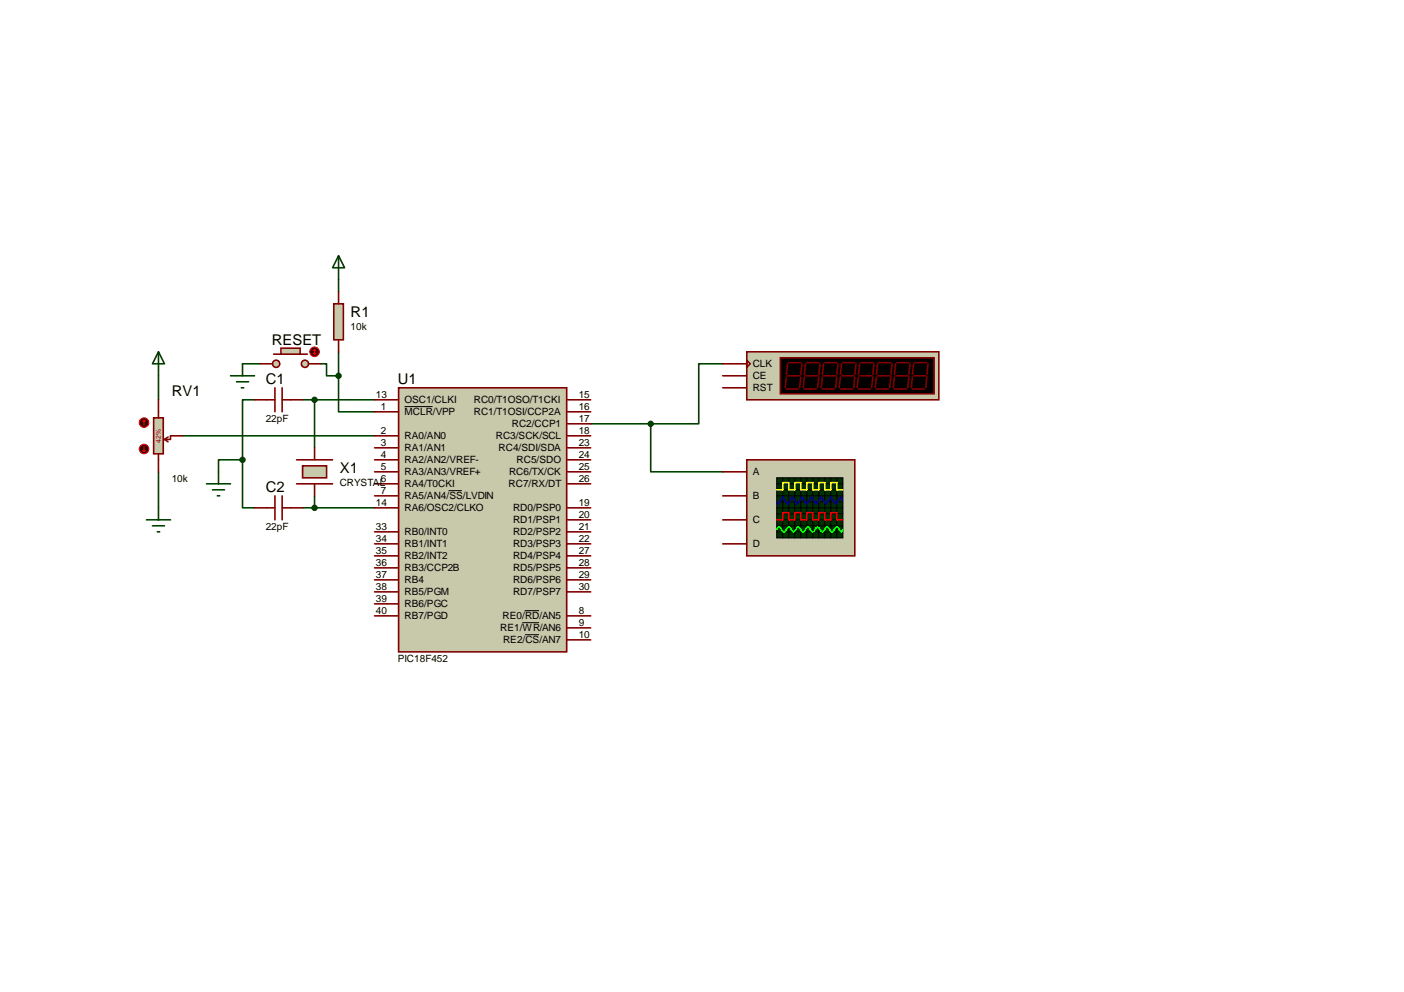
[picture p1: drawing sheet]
<svg xmlns="http://www.w3.org/2000/svg" width="297mm" height="210mm" viewBox="0 0 297 210" stroke-linecap="round" stroke-linejoin="round" font-family="sans-serif">
<g fill="none" stroke="#004000" stroke-width=".34">
<path d="M71.6 59.2v2.5M33.5 79.5v5.1M51.3 77h3.8M67.8 77h1.3v2.5h2.5M71.6 79.5v7.6h7.6M71.6 74.4v5.1M152.9 77h-5.1v12.7h-10.1M33.5 99.8v7.7M38.6 92.2h40.6M51.3 97.3v10.2h2.5M51.3 97.3h-5.1v2.5M53.8 84.6h-2.5v12.7"/>
<path d="M64 84.6h15.2M66.5 84.6v10.2M125 89.7h12.7M137.7 89.7v10.1h15.2M64 107.5h15.2M66.5 104.9v2.6"/>
</g>
<path d="M84.3 82.1h35.6v55.8h-35.6z" fill="#c8c8aa" stroke="#800000" stroke-width=".34"/>
<g fill="none" stroke="#800000" stroke-width=".34">
<path d="M79.2 87.1h5.1M79.2 92.2h5.1M79.2 94.8h5.1M79.2 97.3h5.1M79.2 99.8h5.1M79.2 84.6h5.1M119.9 87.1h5.1M119.9 92.2h5.1M119.9 94.8h5.1M119.9 97.3h5.1M119.9 99.8h5.1M119.9 84.6h5.1"/>
<path d="M119.9 89.7h5.1M79.2 102.4h5.1M79.2 104.9h5.1M79.2 107.5h5.1M79.2 112.5h5.1M79.2 115.1h5.1M79.2 117.6h5.1M119.9 102.4h5.1M119.9 107.5h5.1M119.9 110h5.1M119.9 112.5h5.1M119.9 115.1h5.1"/>
<path d="M119.9 117.6h5.1M79.2 130.3h5.1M79.2 120.2h5.1M79.2 122.7h5.1M79.2 125.2h5.1M79.2 127.8h5.1M119.9 130.3h5.1M119.9 132.9h5.1M119.9 135.4h5.1M119.9 120.2h5.1M119.9 122.7h5.1M119.9 125.2h5.1"/>
</g>
<path d="M85.6 86h5.9M94.9 103.8h2.8M110.5 131.8h3.5M111 129.2h3M111.1 134.3h2.9" fill="none" stroke="#000" stroke-width=".21"/>
<g fill="#c8c8aa" stroke="#800000" stroke-width=".34">
<circle cx="64.5" cy="77" r=".76"/>
<circle cx="58.4" cy="77" r=".76"/>
</g>
<path d="M57.9 74.9h7.1" fill="none" stroke="#800000" stroke-width=".34"/>
<path d="M59.4 73.7h4.1v1.2h-4.1z" fill="#c8c8aa" stroke="#800000" stroke-width=".34"/>
<path d="M55.1 77h2.6M65.3 77h2.5" fill="none" stroke="#800000" stroke-width=".34"/>
<circle cx="66.5" cy="74.4" r="1.02" fill="#400000" stroke="#f00" stroke-width=".21"/>
<path d="M66.3 74.7l.2 .2M66.5 73.9v1M66.5 73.9l-.2 .3M66.5 73.9l.3 .3M66.8 74.7l-.3 .2" fill="none" stroke="#f00" stroke-width=".21"/>
<path d="M70.6 64.3h2v7.6h-2z" fill="#c8c8aa" stroke="#800000" stroke-width=".34"/>
<path d="M71.6 61.7v2.6M71.6 71.9v2.5" fill="none" stroke="#800000" stroke-width=".34"/>
<path d="M71.6 54.1l1.3 2.6h-2.5zM71.6 54.1v5.1M33.5 74.4l1.3 2.6h-2.5zM33.5 74.4v5.1M48.8 79.5h5M51.3 77v2.5M50 80.8h2.6M51.1 82.1h.5M31 110h5.1M32.3 111.3h2.5M33.3 112.5h.5M33.5 107.5v2.5" fill="none" stroke="#004000" stroke-width=".34"/>
<circle cx="71.6" cy="79.5" r=".51" fill="#004000" stroke="#004000" stroke-width=".34"/>
<path d="M32.5 88.4h2v7.6h-2z" fill="#c8c8aa" stroke="#800000" stroke-width=".34"/>
<path d="M33.5 84.6v3.8M33.5 96v3.8M34.8 93l.8 .5M35.6 92.5l-.8 .5M38.6 92.2h-2.5v.8h-1.3" fill="none" stroke="#800000" stroke-width=".34"/>
<circle cx="30.5" cy="89.4" r="1.02" fill="#400000" stroke="#f00" stroke-width=".21"/>
<path d="M30.5 88.9l-.3 .3M30.5 88.9l.2 .3M30.5 88.9v1" fill="none" stroke="#f00" stroke-width=".21"/>
<circle cx="30.5" cy="95" r="1.02" fill="#400000" stroke="#f00" stroke-width=".21"/>
<path d="M30.2 95.3l.3 .2M30.5 94.5v1M30.7 95.3l-.2 .2" fill="none" stroke="#f00" stroke-width=".21"/>
<path d="M62.7 97.3h7.7M62.7 102.4h7.7" fill="none" stroke="#800000" stroke-width=".34"/>
<path d="M64 98.6h5.1v2.5h-5.1z" fill="#c8c8aa" stroke="#800000" stroke-width=".34"/>
<path d="M53.8 84.6h4.4M58.2 82.1v5M59.7 82.1v5M59.7 84.6h4.3M66.5 94.8v2.5M53.8 107.5h4.4M58.2 104.9v5.1M59.7 104.9v5.1M59.7 107.5h4.3M66.5 102.4v2.5" fill="none" stroke="#800000" stroke-width=".34"/>
<g fill="#004000" stroke="#004000" stroke-width=".34">
<circle cx="66.5" cy="107.5" r=".51"/>
<circle cx="66.5" cy="84.6" r=".51"/>
<circle cx="51.3" cy="97.3" r=".51"/>
</g>
<path d="M46.2 99.8v2.6M43.7 102.4h5.1M45 103.6h2.5M46 104.9h.5" fill="none" stroke="#004000" stroke-width=".34"/>
<path d="M158 74.4h40.6v10.2h-40.6z" fill="#c8c8aa" stroke="#800000" stroke-width=".34"/>
<path d="M165.1 75.7h32.5v7.6h-32.5z" fill="#000" stroke="#800000" stroke-width=".34"/>
<g fill="none" stroke="#800000" stroke-width=".34">
<path d="M152.9 79.5h5.1M152.9 77h5.1M158 76.2l.7 .8-.7 .7zM166.4 79.8l-.3 2.3M166.6 77l-.2 2.3M166.6 79.5h2.6M166.9 76.7h2.5M169.4 79.8l-.2 2.3M169.7 77l-.3 2.3M170.2 79.8l-.3 2.3M170.4 79.5h2.6M170.4 77l-.2 2.3"/>
<path d="M170.7 76.7h2.5M173.2 79.8l-.2 2.3M173.5 77l-.3 2.3M174 79.8l-.3 2.3M174.2 79.5h2.6M174.2 77l-.2 2.3M174.5 76.7h2.5M177 79.8l-.2 2.3M177.3 77l-.3 2.3M177.8 79.8l-.3 2.3M178.1 79.5h2.5M178.1 77l-.3 2.3"/>
<path d="M178.3 76.7h2.5M180.8 79.8l-.2 2.3M181.1 77l-.3 2.3M181.6 79.8l-.2 2.3M181.9 79.5h2.5M181.9 77l-.3 2.3M182.1 76.7h2.6M184.7 79.8l-.3 2.3M184.9 77l-.2 2.3M185.4 79.8l-.2 2.3M185.7 79.5h2.5M185.7 77l-.3 2.3"/>
<path d="M185.9 76.7h2.6M188.5 79.8l-.3 2.3M188.7 77l-.2 2.3M189.2 79.8l-.2 2.3M189.5 79.5h2.5M189.5 77l-.3 2.3M189.7 76.7h2.6M192.3 79.8l-.3 2.3M192.5 77l-.2 2.3M193 79.8l-.2 2.3M193.3 79.5h2.5M193.3 77l-.3 2.3"/>
<path d="M193.5 76.7h2.6M196.1 79.8l-.3 2.3M196.3 77l-.2 2.3M152.9 82.1h5.1M166.4 82.3h2.5M170.2 82.3h2.5M174 82.3h2.5M177.8 82.3h2.5M181.6 82.3h2.5M185.4 82.3h2.6M189.2 82.3h2.6M193 82.3h2.6"/>
</g>
<path d="M158 97.3h22.8v20.3h-22.8z" fill="#c8c8aa" stroke="#800000" stroke-width=".34"/>
<path d="M164.3 101.1h14v12.7h-14z" fill="#003000" stroke="#000" stroke-width=".25"/>
<g fill="none" stroke="#000" stroke-width=".21">
<path d="M164.3 104.9h14.1M164.3 102.4h14.1M164.3 103.6h14.1M164.3 106.2h14.1M164.3 108.7h14.1M164.3 110h14.1M164.3 111.3h14.1M164.3 112.5h14.1M164.3 107.5h14.1M165.6 101.1l.1 12.7M166.9 101.1l.1 12.7M168.1 101.1l.1 12.7"/>
<path d="M169.4 101.1l.1 12.7M170.7 101.1l.1 12.7M172 101.1v12.7M173.2 101.1l.1 12.7M174.5 101.1l.1 12.7M175.8 101.1l.1 12.7M177 101.1l.1 12.7"/>
</g>
<path d="M164.3 103.6h1.3v-1.5h1.3v1.5h1.2v-1.5h1.3v1.5h1.3v-1.5h1.3v1.5h1.2v-1.5h1.3v1.5h1.3v-1.5h1.2v1.5h1.3" fill="none" stroke="#ff0" stroke-width=".34"/>
<path d="M164.3 110h1.3v-1.5h1.3v1.5h1.2v-1.5h1.3v1.5h1.3v-1.5h1.3v1.5h1.2v-1.5h1.3v1.5h1.3v-1.5h1.2v1.5h1.3" fill="none" stroke="#f00" stroke-width=".34"/>
<path d="M178.3 105.9l-.5-.7-1 1.5-1-1.5-1 1.5-1.1-1.5-1 1.5-1-1.5-1 1.5-1-1.5-1 1.5-1.1-1.5-1 1.5-1-1.5-1 1.5-.3-.3" fill="none" stroke="#00f" stroke-width=".34"/>
<path d="M164.3 112l.3-.3 .2-.2 .8 .9 .3 .1 .7-.8 .3-.2 .7 .9 .3 .1 .7-.8 .3-.2 .7 .9 .3 .1 .8-.8 .2-.2 .8 .9 .3 .1 .7-.8 .3-.2 .7 .9 .3 .1 .7-.8 .3-.2 .7 .9 .3 .1 .8-.8 .2-.2 .8 .9 .3 .1 .2-.5" fill="none" stroke="#0f0" stroke-width=".34"/>
<path d="M152.9 99.8h5.1M152.9 104.9h5.1M152.9 110h5.1M152.9 115.1h5.1" fill="none" stroke="#800000" stroke-width=".34"/>
<circle cx="137.7" cy="89.7" r=".51" fill="#004000" stroke="#004000" stroke-width=".34"/>
<g font-size="3.1">
<text x="74.2" y="67">R1</text>
<text x="57.5" y="72.9">RESET</text>
<text x="36.3" y="83.8">RV1</text>
<text x="56.2" y="81.3">C1</text>
<text x="84.2" y="81.3">U1</text>
<text x="71.9" y="100">X1</text>
<text x="56.2" y="104.2">C2</text>
</g>
<g font-size="2.1">
<text x="74.2" y="69.9">10k</text>
<text x="159.3" y="77.7">CLK</text>
<text x="159.3" y="82.8">RST</text>
<text x="159.3" y="80.3">CE</text>
<text x="56.2" y="89.3">22pF</text>
<text x="79.5" y="84.2">13</text>
<text x="80.6" y="86.7">1</text>
<text x="85.6" y="87.9">MCLR/VPP</text>
<text x="85.6" y="85.4">OSC1/CLKI</text>
<text x="100.2" y="85.4">RC0/T1OSO/T1CKI</text>
<text x="100.2" y="87.9">RC1/T1OSI/CCP2A</text>
<text x="122.4" y="84.2">15</text>
<text x="122.4" y="89.3">17</text>
<text x="122.4" y="86.7">16</text>
<text x="80.6" y="91.8">2</text>
<text x="80.6" y="94.3">3</text>
<text x="85.6" y="93">RA0/AN0</text>
<text x="85.6" y="95.5">RA1/AN1</text>
<text x="104.9" y="93">RC3/SCK/SCL</text>
<text x="105.5" y="95.5">RC4/SDI/SDA</text>
<text x="108.3" y="90.4">RC2/CCP1</text>
<text x="122.4" y="91.8">18</text>
<text x="122.4" y="94.3">23</text>
<text x="80.6" y="96.9">4</text>
<text x="80.6" y="99.4">5</text>
<text x="80.6" y="102">6</text>
<text x="85.6" y="98.1">RA2/AN2/VREF-</text>
<text x="85.6" y="100.6">RA3/AN3/VREF+</text>
<text x="107.7" y="100.6">RC6/TX/CK</text>
<text x="109.3" y="98.1">RC5/SDO</text>
<text x="122.4" y="96.9">24</text>
<text x="122.4" y="99.4">25</text>
<text x="122.4" y="102">26</text>
<text x="159.3" y="100.6">A</text>
<text x="36.3" y="102">10k</text>
<text x="71.9" y="102.9">CRYSTAL</text>
<text x="79.5" y="107">14</text>
<text x="80.6" y="104.5">7</text>
<text x="85.6" y="103.1">RA4/T0CKI</text>
<text x="85.6" y="105.7">RA5/AN4/SS/LVDIN</text>
<text x="107.6" y="103.1">RC7/RX/DT</text>
<text x="122.4" y="107">19</text>
<text x="159.3" y="105.7">B</text>
<text x="56.2" y="112.1">22pF</text>
<text x="79.5" y="112.1">33</text>
<text x="85.6" y="108.2">RA6/OSC2/CLKO</text>
<text x="85.6" y="113.3">RB0/INT0</text>
<text x="108.5" y="108.2">RD0/PSP0</text>
<text x="108.5" y="110.8">RD1/PSP1</text>
<text x="108.5" y="113.3">RD2/PSP2</text>
<text x="122.4" y="109.6">20</text>
<text x="122.4" y="112.1">21</text>
<text x="159.3" y="110.8">C</text>
<text x="79.5" y="114.7">34</text>
<text x="79.5" y="117.2">35</text>
<text x="79.5" y="119.7">36</text>
<text x="85.6" y="115.8">RB1/INT1</text>
<text x="85.6" y="118.4">RB2/INT2</text>
<text x="108.5" y="115.8">RD3/PSP3</text>
<text x="108.5" y="118.4">RD4/PSP4</text>
<text x="122.4" y="114.7">22</text>
<text x="122.4" y="117.2">27</text>
<text x="122.4" y="119.7">28</text>
<text x="159.3" y="115.8">D</text>
<text x="79.5" y="122.3">37</text>
<text x="79.5" y="124.8">38</text>
<text x="85.6" y="120.9">RB3/CCP2B</text>
<text x="85.6" y="123.5">RB4</text>
<text x="85.6" y="126">RB5/PGM</text>
<text x="108.5" y="120.9">RD5/PSP5</text>
<text x="108.5" y="123.5">RD6/PSP6</text>
<text x="108.5" y="126">RD7/PSP7</text>
<text x="122.4" y="122.3">29</text>
<text x="122.4" y="124.8">30</text>
<text x="79.5" y="127.4">39</text>
<text x="79.5" y="129.9">40</text>
<text x="85.6" y="128.5">RB6/PGC</text>
<text x="85.6" y="131.1">RB7/PGD</text>
<text x="106.3" y="131.1">RE0/RD/AN5</text>
<text x="122.4" y="129.9">8</text>
<text x="105.8" y="133.6">RE1/WR/AN6</text>
<text x="106.4" y="136.2">RE2/CS/AN7</text>
<text x="122.4" y="132.4">9</text>
<text x="122.4" y="135">10</text>
<text x="84.2" y="140.1">PIC18F452</text>
</g>
<text font-size="1.4" fill="#c00000" x="34" y="93.7" transform="rotate(-90 34 93.7)">42%</text>
</svg>
